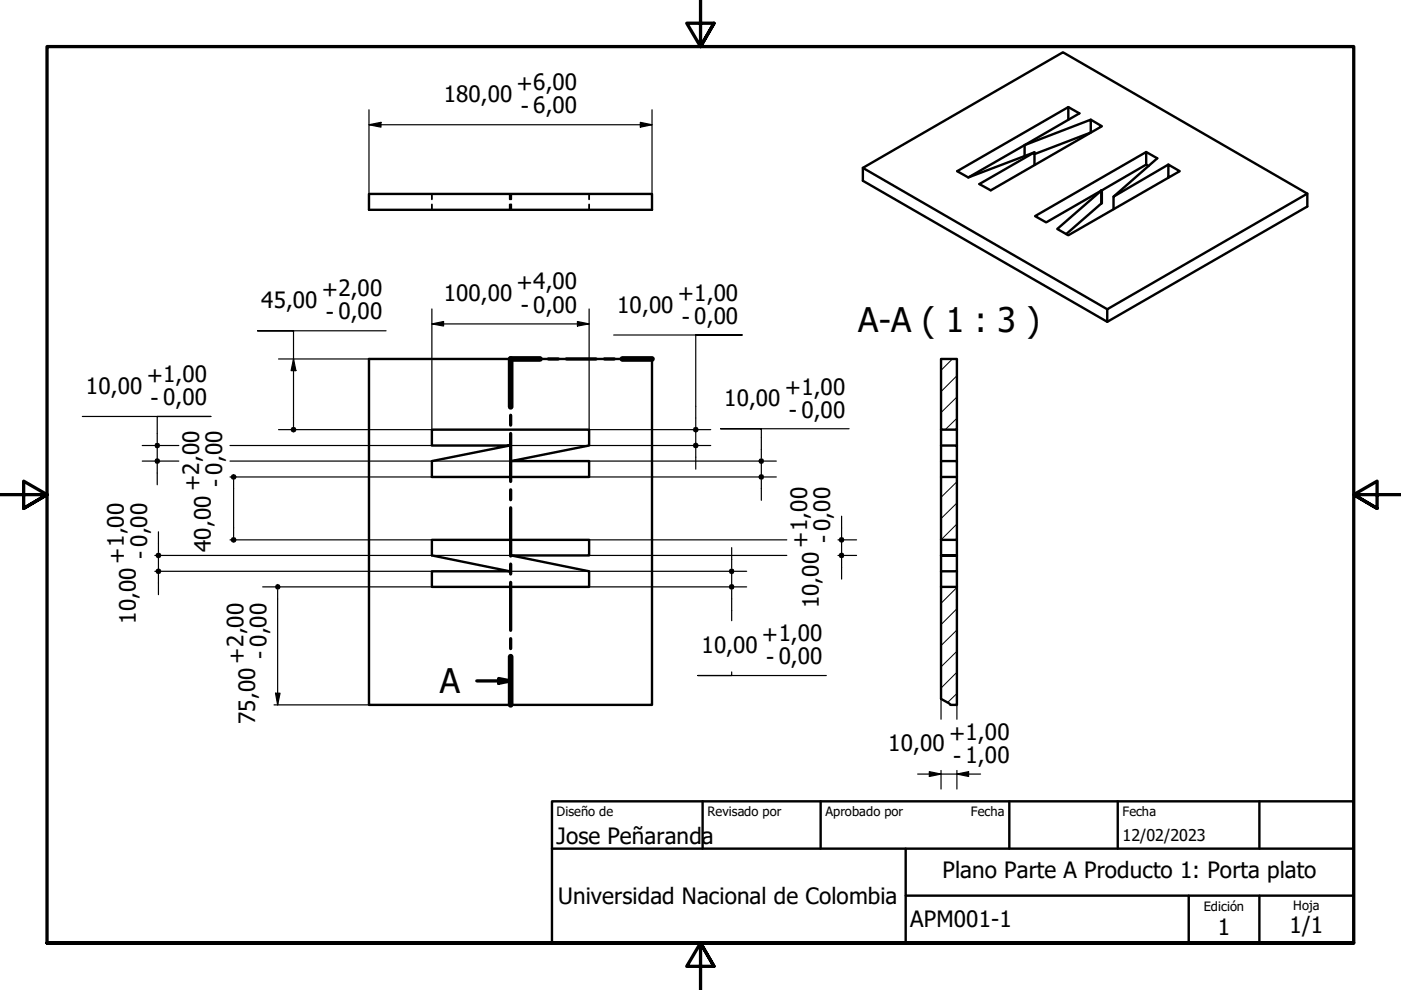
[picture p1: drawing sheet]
<svg xmlns="http://www.w3.org/2000/svg" width="297mm" height="210mm" viewBox="0 0 297 210" stroke-linecap="round" stroke-linejoin="round" font-family="sans-serif">
<!-- layer: Sombreado (ISO) -->
<g fill="none" stroke="#000" stroke-width=".21">
<path d="M201.9 76.1l-2.4 2.4M202.9 79.7l-3.4 3.3M202.9 88.7l-2.5 2.4M202.9 84.2l-3.4 3.3M202.9 111.1l-3.4 3.4M202.9 106.7l-3.4 3.3M202.9 102.1l-3.4 3.3M202.9 138.1l-3.4 3.3M202.9 133.6l-3.4 3.3M202.9 129.1l-3.4 3.3M202.9 124.6l-3.4 3.3M202.9 147l-2 1.9"/>
<path d="M202.9 142.5l-3.4 3.4"/>
</g>
<!-- layer: Visible (ISO) -->
<g fill="none" stroke="#000" stroke-width=".51">
<path d="M182.9 35.6l42.5-24.5 51.8 30-42.4 24.5zM182.9 35.6v2.7l51.9 29.9 42.4-24.4v-2.7M219.3 32.7l12-4.6v-2.7l-14.1 5.4-11.9 6.8M226.5 25.4v-2.7l-23.6 13.6 2.4 1.3 14-5.3M226.5 22.7l2.4 1.3-11.7 6.8v2.3M231.3 25.4l2.3 1.4-23.5 13.6-2.5-1.4 11.7-6.7v2.7M243 32.2l-23.5 13.6 2.3 1.4 11.7-6.8v2.8M243 34.9l.5 .3M247.7 37.6v-2.7l2.4 1.4-23.6 13.6-2.3-1.4 9.3-8.1M247.7 34.9l-11.6 6.8v2.7M78.2 41.1h60v3.4h-60zM233.5 40.4l9.5-5.5v-2.7l2.4 1.4-9.3 8.1"/>
<path d="M233.5 40.4h.1v2.7l-.1 .1M233.5 43.2l-7.4 6.4M78.2 76.1h60v73.4h-60zM199.5 76.1h3.4v15h-3.4zM234.8 65.6v2.6M91.6 91.1h33.3v3.4l-16.5 3.3h16.5v3.3h-33.3v-3.3l16.5-3.3h-16.5zM199.5 91.1v10M199.5 97.8h3.4v3.3M199.5 94.5h3.4v3.3M202.9 91.1v3.4M91.6 114.5h33.3v3.3h-16.6l16.6 3.3v3.3h-33.3v-3.3h16.5l-16.5-3.3zM199.5 101.1h3.4v13.4h-3.4z"/>
<path d="M199.5 114.5v9.9M202.9 114.5v3.3h-3.4h3.4v3.3h-3.4M202.9 121.1v3.3M199.5 148.2v-23.8h3.4v25.1h-1.4"/>
</g>
<!-- layer: Oculto (ISO) -->
<path d="M91.6 41.1v1.2M91.6 43.3v1.2M108.1 41.1v1.2M108.1 43.3v1.2M108.3 41.1v1.2M108.3 43.3v1.2M108.4 41.1v1.2M108.4 43.3v1.2M124.9 41.1v1.2M124.9 43.3v1.2" fill="none" stroke="#000" stroke-width=".38"/>
<path d="M199.5 148.2l2 1.3" fill="none" stroke="#000" stroke-width=".51"/>
<g fill="none" stroke="#000" stroke-width=".7">
<path d="M114.5 76.1h-6.2v10.2M116.3 76.1h2.1M120.1 76.1h6.3M128.1 76.1h2.1M132 76.1h6.2M108.3 88v2.1M108.3 91.9v10.2M108.3 103.9v2.1M108.3 107.7v10.2M108.3 119.6v2.1M108.3 123.5v10.1M108.3 135.4v2.1"/>
<path d="M108.3 139.2v10.3M101.1 144.4h7.2M105.7 143.9l2.6 .5-2.6 .5z"/>
</g>
<path d="M114.5 76.1h-6.2v10.2M132 76.1h6.2M108.3 139.2v10.3" fill="none" stroke="#000" stroke-width="1.2"/>
<path d="M105.7 143.9l2.6 .5-2.6 .5z" fill-rule="evenodd" fill="#000"/>
<!-- layer: Borde (ISO) -->
<path d="M148.5 -.1v10l-2.9-5h5.8l-2.9 5 2.9-5M0 104.9h10l-5-2.9v5.8l5-2.9-5 2.9M297 104.9h-10l5-2.9v5.8l-5-2.9 5 2.9M10 199.9v-190h277v190h-277h277M151.4 204.9l-2.9-5 2.9 5h-5.8l2.9-5v10" fill="none" stroke="#000" stroke-width=".7"/>
<path d="M117 169.9h170v30h-170zM117 179.9h170M149 169.9v10M174 169.9v10M192 179.9v20M214 169.9v10M237 169.9v10M267 169.9v10M192 189.9h95M252 189.9v10M267 189.9v10" fill="none" stroke="#000" stroke-width=".51"/>
<!-- layer: Cota (ISO) -->
<g fill="none" stroke="#000" stroke-width=".25">
<path d="M78.2 26.5l2.6-.6v1.1zM78.2 26.5h60M78.2 23.3v17.8M135.8 25.9l2.4 .6-2.4 .5zM138.2 23.3v17.8M59.1 76.1h19.1M62.2 76.1l.5 2.5h-1zM81.9 70.1h-27.3h7.6v20.4M91.6 68.7l2.4-.5v.9zM91.6 65.5v25.6h-32.5M91.6 68.7h33.3M122.4 68.2l2.5 .5-2.5 .4z"/>
<path d="M124.9 65.5v25.6h25.8M130.1 71h27.3h-9.9v19.5M17.5 88.3h27.2h-11.4v5.5M30.2 97.8h7.7M30.2 94.5h7.7M33.3 94.5v3.3M33.3 98.4v4.4M48.8 97.8h59.6M48.8 94.5h42.8M108.1 94.5h42.6M124.9 97.8h39.7M147.5 91.1v3.4"/>
<path d="M147.5 95.1v4.4M161.4 97.8v3.3M180 90.9h-27.2h8.6v6.2M32.8 117.8h75.6M33.6 112.7v4.4M33.6 117.8v3.3M48.8 114.5h42.8M48.8 101.1h42.8M49.5 101.8v12M124.9 117.8h41.9M124.9 114.5h41.9M124.9 101.1h39.7"/>
<path d="M155.1 116.1v4.4M161.4 101.8v4.3M177.7 117.8h3.9M177.7 114.5h3.9M178.4 109.4v4.4M178.4 114.5v3.3M178.4 118.4v4.4M32.8 121.1h58.8M33.6 121.8v4.3M55.7 124.4h35.9M58.9 125.1v24.4M108.1 121.1h50.2"/>
<path d="M124.9 124.4h33.4M155.1 121.1v3.3M155.1 125.1v6.5M58.1 149.5h20.1M58.4 147h1l-.5 2.5zM155.1 142.5v.7h-7.1h27.2M199.5 148.2v4.3M202.9 149.5v3M194.6 164.1h13.3M197 163.6l2.5 .5-2.5 .5zM199.5 163.4v3.9M202.9 164.1l2.5-.5v1z"/>
<path d="M202.9 163.4v3.9"/>
</g>
<g fill="#000">
<path d="M78.2 26.5l2.6-.6v1.1z" fill-rule="evenodd"/>
<path d="M135.8 25.9l2.4 .6-2.4 .5z" fill-rule="evenodd"/>
<path d="M62.2 76.1l.5 2.5h-1z" fill-rule="evenodd"/>
<path d="M91.6 68.7l2.4-.5v.9z" fill-rule="evenodd"/>
<path d="M122.4 68.2l2.5 .5-2.5 .4z" fill-rule="evenodd"/>
<path d="M58.4 147h1l-.5 2.5z" fill-rule="evenodd"/>
<path d="M197 163.6l2.5 .5-2.5 .5z" fill-rule="evenodd"/>
<path d="M202.9 164.1l2.5-.5v1z" fill-rule="evenodd"/>
<circle cx="33.3" cy="94.5" r=".63"/>
<circle cx="33.4" cy="97.7" r=".62"/>
<circle cx="62.2" cy="91.1" r=".63"/>
<circle cx="147.5" cy="94.5" r=".63"/>
<circle cx="147.5" cy="91.1" r=".63"/>
<circle cx="161.4" cy="97.8" r=".62"/>
<circle cx="33.6" cy="117.8" r=".63"/>
<circle cx="49.5" cy="101.1" r=".63"/>
<circle cx="49.5" cy="114.5" r=".63"/>
<circle cx="161.4" cy="101.1" r=".63"/>
<circle cx="178.4" cy="114.5" r=".62"/>
<circle cx="178.4" cy="117.8" r=".63"/>
<circle cx="33.6" cy="121.1" r=".63"/>
<circle cx="58.9" cy="124.4" r=".62"/>
<circle cx="155.1" cy="121.2" r=".62"/>
<circle cx="155.1" cy="124.4" r=".63"/>
</g>
<g font-size="7.2">
<text x="181.9" y="70.3">A-A ( 1 : 3 )</text>
<text x="93.2" y="147">A</text>
</g>
<g font-size="4.8">
<text x="94.1" y="21.7">180,00</text>
<text x="109.5" y="19.3">+6,00</text>
<text x="110.4" y="24.2">- 6,00</text>
<text x="55.4" y="65.3">45,00</text>
<text x="68.3" y="63">+2,00</text>
<text x="94.1" y="63.9">100,00</text>
<text x="109.5" y="61.6">+4,00</text>
<text x="143.7" y="63.9">+1,00</text>
<text x="69.1" y="67.9">- 0,00</text>
<text x="110.4" y="66.5">- 0,00</text>
<text x="130.9" y="66.3">10,00</text>
<text x="144.6" y="68.8">- 0,00</text>
<text x="18.2" y="83.5">10,00</text>
<text x="31.1" y="81.2">+1,00</text>
<text x="166.4" y="83.8">+1,00</text>
<text x="31.9" y="86.1">- 0,00</text>
<text x="153.5" y="86.1">10,00</text>
<text x="167.3" y="88.7">- 0,00</text>
<text x="42.4" y="104.2" transform="rotate(-90 42.4 104.2)">+2,00</text>
<text x="47.3" y="103.3" transform="rotate(-90 47.3 103.3)">- 0,00</text>
<text x="26.5" y="119.5" transform="rotate(-90 26.5 119.5)">+1,00</text>
<text x="31.4" y="118.6" transform="rotate(-90 31.4 118.6)">- 0,00</text>
<text x="44.7" y="117" transform="rotate(-90 44.7 117)">40,00</text>
<text x="171.3" y="116.1" transform="rotate(-90 171.3 116.1)">+1,00</text>
<text x="176.2" y="115.2" transform="rotate(-90 176.2 115.2)">- 0,00</text>
<text x="173.6" y="128.9" transform="rotate(-90 173.6 128.9)">10,00</text>
<text x="28.8" y="132.3" transform="rotate(-90 28.8 132.3)">10,00</text>
<text x="161.5" y="136.1">+1,00</text>
<text x="51.8" y="140.7" transform="rotate(-90 51.8 140.7)">+2,00</text>
<text x="56.7" y="139.8" transform="rotate(-90 56.7 139.8)">- 0,00</text>
<text x="148.7" y="138.4">10,00</text>
<text x="162.4" y="141">- 0,00</text>
<text x="54.1" y="153.5" transform="rotate(-90 54.1 153.5)">75,00</text>
<text x="188.3" y="159.3">10,00</text>
<text x="201.2" y="157">+1,00</text>
<text x="202.1" y="161.9">- 1,00</text>
<text x="118" y="178.9">Jose Peñaranda</text>
<text x="118.4" y="191.7">Universidad Nacional de Colombia</text>
<text x="199.8" y="186.2">Plano Parte A Producto 1: Porta plato</text>
<text x="193" y="196.6">APM001-1</text>
<text x="273.4" y="197.8">1/1</text>
<text x="258.2" y="198.2">1</text>
</g>
<text font-size="3.4" x="238" y="178.3">12/02/2023</text>
<g font-size="2.7">
<text x="118" y="173.1">Diseño de</text>
<text x="150" y="173">Revisado por</text>
<text x="175" y="173">Aprobado por</text>
<text x="205.9" y="173">Fecha</text>
<text x="238" y="173">Fecha</text>
<text x="255.2" y="193.1">Edición</text>
<text x="274.2" y="192.9">Hoja</text>
</g>
</svg>
